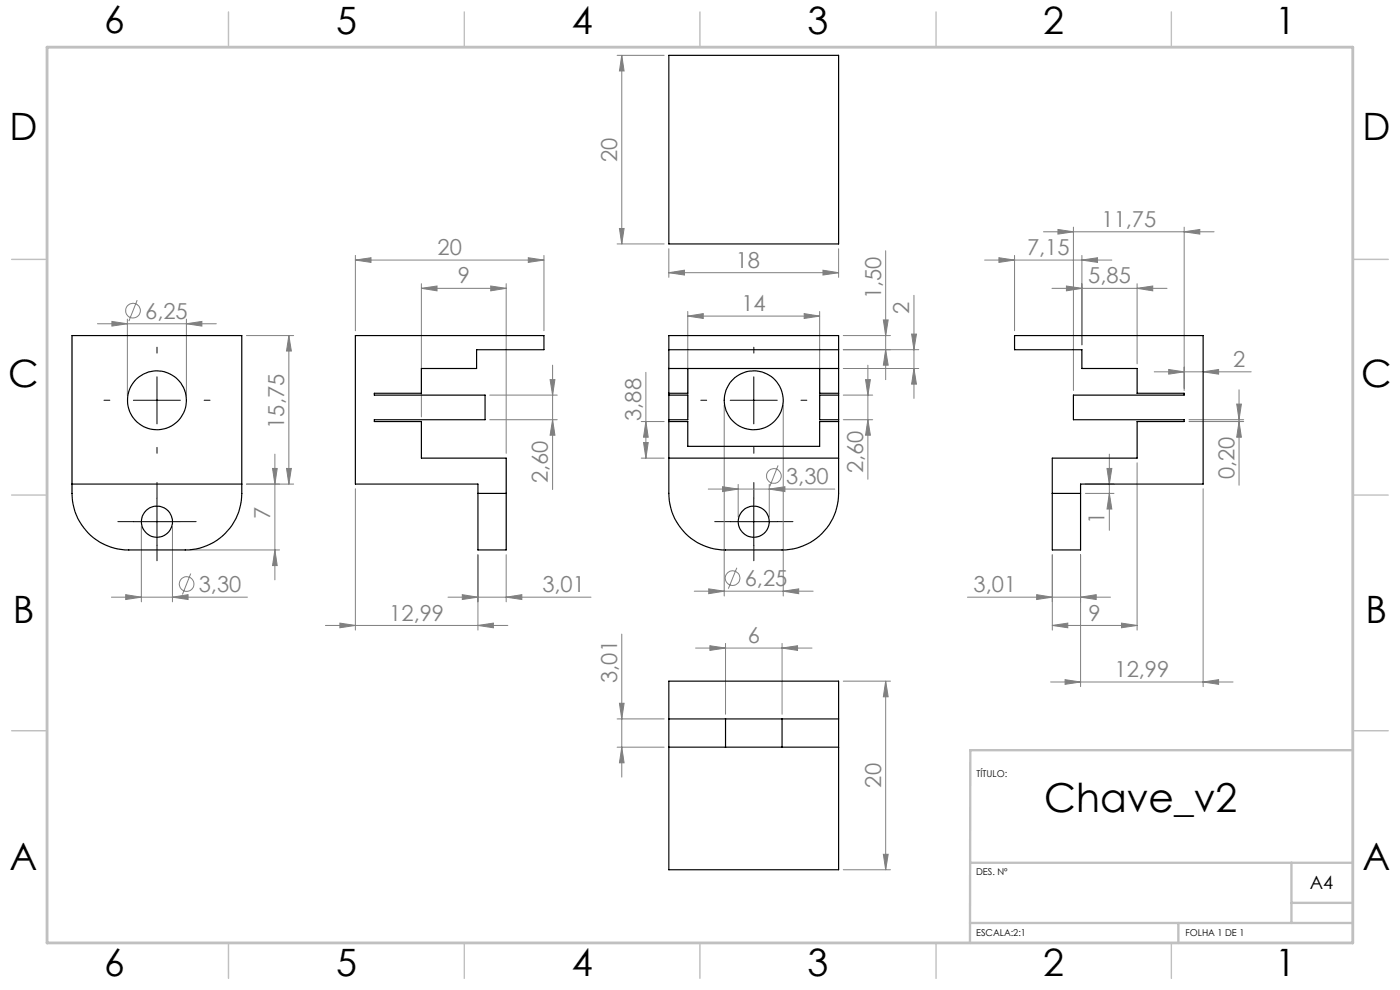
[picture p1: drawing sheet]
<svg xmlns="http://www.w3.org/2000/svg" width="297mm" height="210mm" viewBox="0 0 297 210" stroke-linecap="round" stroke-linejoin="round" font-family="sans-serif">
<g fill="none" stroke="#808080" stroke-width=".21">
<path d="M130.9 11.7h10M131.9 11.7l.5 3.4h-1zM131.9 11.7v40M75.4 55.2l3.3-.5v1zM75.4 54.2v16M75.4 55.2h40M112.1 54.7l3.3 .5-3.3 .5zM115.4 54.2v16M130.9 51.7h10M131.4 48.5h1l-.5 3.2zM141.9 57.8l3.3-.5v1zM141.9 52.8v6"/>
<path d="M141.9 57.8h36M174.6 57.3l3.3 .5-3.3 .5zM177.9 52.8v6M187.9 53.2v27.3M208.9 55.2h27M211.9 54.7l3.3 .5-3.3 .5zM215.2 54.2v16M221.4 49.2h36.2M224.4 48.7l3.3 .5-3.3 .5zM227.7 48.2v34.6M229.5 55.2l3.3-.5v1zM229.5 54.2v19"/>
<path d="M251.2 49.2l3.3-.5v1zM251.2 48.2v34.6M20.7 68.7h25.2M23.7 68.2l3.3 .5-3.3 .5zM27 67.7v16.2M29.1 63.7l-1.8 4.4M39.5 68.7l3.3-.5v1zM39.5 67.7v16.2M52.3 71.2h10M61.3 71.2l.5 3.3h-1zM61.3 71.2v31.5M89.4 61.2l3.3-.5v1z"/>
<path d="M89.4 60.2v28.2M89.4 61.2h18M104.1 60.7l3.3 .5-3.3 .5zM107.4 60.2v36M117.2 77.5v26.3M137 79v18.2M145.9 67.1l3.3-.6v1zM145.9 66.1v22.3M145.9 67.1h28M170.6 66.5l3.3 .6-3.3 .4zM173.9 66.1v22.3M178.9 78.2h16"/>
<path d="M178.9 71.2h10M184.1 77.5v24.2M187.4 67.9h1l-.5 3.3zM187.9 74.2l.5 3.3h-1zM193.4 70.9h1l-.5 3.3zM193.9 78.2l.5 3.3h-1zM193.9 62.6v21.9M194.9 74.2h-16M223.2 61.2h24.4M226.2 60.7l3.3 .5-3.3 .5zM241.2 61.2l3.3-.5v1zM241.2 60.2v17"/>
<path d="M244.9 78.9h20.5M247.9 78.4l3.3 .5-3.3 .5zM255.2 78.9l3.3-.5v1zM57.8 99.4h1l-.5 3.3zM58.3 96.3v26.7M60.8 99.4h1l-.5 3.3zM103.9 83.8h14.3M103.9 89h14.3M116.7 80.5h1l-.5 3.3zM117.2 89l.5 3.3h-1zM136 89.4h4.9M136 97.2h4.9"/>
<path d="M136.5 93.9h1l-.5 3.3zM137 89.4l.5 3.3h-1zM153.6 85.9v40.5M165.1 98.7l-1.8 4.5M166.2 85.9v40.5M178.9 83.8h6.2M178.9 89h6.2M183.6 80.5h1l-.5 3.3zM184.1 89l.5 3.3h-1zM234.8 99.4h1.1l-.6 3.3zM235.3 96.3v16.2M241.2 98.2v35.5"/>
<path d="M252.2 89h11.6M252.2 89.4h11.6M262.4 85.7h.9l-.4 3.3zM262.9 89.4l.4 3.3h-.9zM262.9 82.7v20.2M30 111.7v16M36.6 111.7v16M40.3 116.7h19M58.3 116.7l.5 3.3h-1zM62.3 102.7h-10M75.4 103.7v30M101.4 117.7v16"/>
<path d="M107.4 117.7v10M150.2 103.7h26.9M153.3 103.2l3.3 .5-3.3 .6zM156.6 102.8v6.9M163.2 103.7l3.3-.5v1.1zM163.2 102.8v6.9M223.2 117.7v16M229.2 117.7v28M230.3 102.7h6M230.3 104.7h6M235.3 104.7l.6 3.3h-1.1zM255.2 103.7v42"/>
<path d="M23.6 126.7h28.9M26.7 126.1l3.3 .6-3.3 .5zM36.6 126.7l3.3-.6v1.1zM40.5 121.7l-1.8 4.4M69 132.7h38.7M72.1 132.2l3.3 .5-3.3 .5zM95 126.7h30.4M98.1 126.1l3.3 .6-3.3 .5zM101.4 132.7l3.3-.5v1zM107.4 126.7l3.3-.6v1.1zM131.9 134.5v30.3M147.3 125.4h25.2"/>
<path d="M147.6 137.5h24.7M150.4 124.9l3.2 .5-3.2 .5zM150.6 137l3.3 .5-3.3 .5zM153.9 136.5v15M156.3 120.4l-1.8 4.5M165.9 137.5l3.3-.5v1zM165.9 136.5v15M166.2 125.4l3.2-.5v1zM205.2 126.7h30.4M219.9 126.1l3.3 .6-3.3 .5zM223.2 132.7l3.3-.5v1zM223.2 132.7h18"/>
<path d="M229.2 126.7l3.4-.6v1.1zM237.9 132.2l3.3 .5-3.3 .5zM130.9 152.5h10M130.9 158.5h10M131.4 149.2h1l-.5 3.3zM131.9 158.5l.5 3.3h-1zM178.9 144.5h10M187.9 144.5l.5 3.3h-1zM187.9 144.5v40M222.9 144.7h38.7M226 144.2l3.2 .5-3.2 .5zM255.2 144.7l3.3-.5v1z"/>
<path d="M178.9 184.5h10M187.4 181.2h1l-.5 3.3z"/>
<circle cx="28.2" cy="65.9" r="1.56"/>
<circle cx="164.2" cy="101" r="1.56"/>
<circle cx="39.6" cy="123.9" r="1.55"/>
<circle cx="155.4" cy="122.6" r="1.55"/>
</g>
<g fill="none" stroke="#000" stroke-width=".21" stroke-dasharray="15.2 1.3 1.3 1.3">
<path d="M33.3 74.9v-1.2M159.9 74.9v-1.2M23.3 84.9h-1.2M33.3 94.9v1.2M43.3 84.9h1.3M149.9 84.9h-1.2M159.9 94.9v1.2M169.9 84.9h1.3M28.3 110.7h-3.3M33.3 105.7v-3.3M33.3 115.7v3.2M38.3 110.7h3.3"/>
<path d="M154.9 110.7h-3.3M159.9 105.7v-3.3M159.9 115.7v3.2M164.9 110.7h3.3"/>
</g>
<path d="M33.3 79.9v10M159.9 79.9v10M28.3 84.9h10M154.9 84.9h10M28.3 110.7h10M33.3 105.7v10M154.9 110.7h10M159.9 105.7v10" fill="none" stroke="#000" stroke-width=".21"/>
<path d="M287 55h7.5M287 144.8v55.2h-187.2" fill="none" stroke="#c0c0c0" stroke-width=".21"/>
<path d="M287 159.1h-81.2v40.9M205.8 195.8h81.2M205.8 183h81.2M250 195.8v4.2M274 183v12.8M274 191.5h13" fill="none" stroke="#c0c0c0" stroke-width=".5"/>
<g fill="none" stroke="#c0c0c0" stroke-width=".3">
<path d="M48.5 2.5v7.5M98.5 2.5v7.5M148.5 2.5v7.5M198.6 2.5v7.5M248.5 2.5v7.5M2.5 55h7.5M287 55h7.5M2.5 105h7.5M287 105h7.5M2.5 155h7.5M287 155h7.5M48.5 200v7.5"/>
<path d="M98.5 200v7.5M148.5 200v7.5M198.6 200v7.5M248.5 200v7.5"/>
</g>
<path d="M10 10h277v190h-277z" fill="none" stroke="#c0c0c0" stroke-width=".6"/>
<g fill="#808080">
<path d="M101.4 132.7l3.3-.5v1zM72.1 132.2l3.3 .5-3.3 .5zM107.4 126.7l3.3-.6v1.1zM98.1 126.1l3.3 .6-3.3 .5zM255.2 144.7l3.3-.5v1zM226 144.2l3.2 .5-3.2 .5zM229.2 126.7l3.4-.6v1.1zM219.9 126.1l3.3 .6-3.3 .5zM174.6 57.3l3.3 .5-3.3 .5zM141.9 57.8l3.3-.5v1z"/>
<path d="M145.9 67.1l3.3-.6v1zM170.6 66.5l3.3 .6-3.3 .4zM150.4 124.9l3.2 .5-3.2 .5zM166.2 125.4l3.2-.5v1zM153.3 103.2l3.3 .5-3.3 .6zM163.2 103.7l3.3-.5v1.1zM89.4 61.2l3.3-.5v1zM104.1 60.7l3.3 .5-3.3 .5zM75.4 55.2l3.3-.5v1zM112.1 54.7l3.3 .5-3.3 .5zM23.7 68.2l3.3 .5-3.3 .5zM39.5 68.7l3.3-.5v1zM26.7 126.1l3.3 .6-3.3 .5zM36.6 126.7l3.3-.6v1.1zM224.4 48.7l3.3 .5-3.3 .5zM251.2 49.2l3.3-.5v1zM226.2 60.7l3.3 .5-3.3 .5zM241.2 61.2l3.3-.5v1zM211.9 54.7l3.3 .5-3.3 .5zM229.5 55.2l3.3-.5v1zM223.2 132.7l3.3-.5v1zM237.9 132.2l3.3 .5-3.3 .5zM247.9 78.4l3.3 .5-3.3 .5zM255.2 78.9l3.3-.5v1zM150.6 137l3.3 .5-3.3 .5zM165.9 137.5l3.3-.5v1z"/>
<path d="M193.9 78.2l.5 3.3h-1zM193.4 70.9h1l-.5 3.3zM60.8 99.4h1l-.5 3.3zM61.3 71.2l.5 3.3h-1zM235.3 104.7l.6 3.3h-1.1zM234.8 99.4h1.1l-.6 3.3zM187.4 181.2h1l-.5 3.3zM187.9 144.5l.5 3.3h-1z"/>
<path d="M187.4 67.9h1l-.5 3.3zM187.9 74.2l.5 3.3h-1zM183.6 80.5h1l-.5 3.3zM184.1 89l.5 3.3h-1zM137 89.4l.5 3.3h-1zM136.5 93.9h1l-.5 3.3zM116.7 80.5h1l-.5 3.3zM117.2 89l.5 3.3h-1zM57.8 99.4h1l-.5 3.3zM58.3 116.7l.5 3.3h-1zM262.4 85.7h.9l-.4 3.3zM262.9 89.4l.4 3.3h-.9zM131.9 11.7l.5 3.4h-1zM131.4 48.5h1l-.5 3.2zM131.4 149.2h1l-.5 3.3zM131.9 158.5l.5 3.3h-1z"/>
</g>
<g fill="none" stroke="#000" stroke-width=".25">
<path d="M141.9 11.7h36v40h-36zM15.3 71.2h36v33.5a12 12 0 0 1-12 12h-12a12 12 0 0 1-12-12zM141.9 71.2h36v33.5a12 12 0 0 1-12 12h-12a12 12 0 0 1-12-12zM141.9 74.2h36M141.9 78.2h36M145.9 78.2v5.2h-4M173.9 78.2v5.2h4M141.9 97.2h36M141.9 83.8h4v5.2h-4M141.9 89.4h4v5.3h28v-5.3h4M177.9 83.8h-4v5.2h4M15.3 102.7h36"/>
<path d="M101.4 104.7v12h6v-12M101.4 104.7v-2h-26v-31.5h40v3h-14.3v4h-11.7v5.2h-10v.4h23.5v5.2h-23.5v.4h10v7.8h18v7.5M101.4 104.7h6M223.2 104.7v12h6v-12M223.2 104.7v-7.5h18v-7.8h10v-.4h-23.5v-5.2h23.5v-.4h-10v-5.2h-11.7v-4h-14.3v-3h40v31.5h-26v2M223.2 104.7h6M141.9 152.5h12M141.9 158.5h12M141.9 144.5h36v40h-36zM153.9 152.5v6M153.9 152.5h12M153.9 158.5h12"/>
<path d="M165.9 152.5h12M165.9 158.5h12M165.9 152.5v6"/>
<circle cx="33.3" cy="84.9" r="6.2"/>
<circle cx="159.9" cy="84.9" r="6.3"/>
<circle cx="33.3" cy="110.6" r="3.3"/>
<circle cx="159.9" cy="110.7" r="3.3"/>
</g>
<text font-size="8.5" x="221.5" y="172.3">Chave_v2</text>
<g font-size="8">
<text x="22.1" y="7.1">6</text>
<text x="71.3" y="7.1">5</text>
<text x="121.3" y="7.1">4</text>
<text x="171.3" y="7.1">3</text>
<text x="221.3" y="7.1">2</text>
<text x="270.5" y="7.1">1</text>
<text x="2" y="29.6">D</text>
<text x="289" y="29.6">D</text>
<text x="1.8" y="82.1">C</text>
<text x="288.8" y="82.1">C</text>
<text x="2.7" y="132.1">B</text>
<text x="289.7" y="132.1">B</text>
<text x="2" y="184.6">A</text>
<text x="289" y="184.6">A</text>
<text x="22.1" y="207.1">6</text>
<text x="71.3" y="207.1">5</text>
<text x="121.3" y="207.1">4</text>
<text x="171.3" y="207.1">3</text>
<text x="221.3" y="207.1">2</text>
<text x="270.5" y="207.1">1</text>
</g>
<g font-size="4.7" fill="#808080">
<text x="130.9" y="34.3" transform="rotate(-90 130.9 34.3)">20</text>
<text x="233.7" y="48.1">11,75</text>
<text x="92.8" y="54.1">20</text>
<text x="156.1" y="56.8">18</text>
<text x="217.9" y="54.1">7,15</text>
<text x="97.1" y="60.1">9</text>
<text x="186.9" y="63.5" transform="rotate(-90 186.9 63.5)">1,50</text>
<text x="230.9" y="60.1">5,85</text>
<text x="30.8" y="67.6">6,25</text>
<text x="157.3" y="66">14</text>
<text x="192.9" y="66.5" transform="rotate(-90 192.9 66.5)">2</text>
<text x="261.6" y="77.8">2</text>
<text x="136" y="89.3" transform="rotate(-90 136 89.3)">3,88</text>
<text x="60.3" y="90.9" transform="rotate(-90 60.3 90.9)">15,75</text>
<text x="183.1" y="100.3" transform="rotate(-90 183.1 100.3)">2,60</text>
<text x="261.9" y="101.6" transform="rotate(-90 261.9 101.6)">0,20</text>
<text x="116.2" y="102.5" transform="rotate(-90 116.2 102.5)">2,60</text>
<text x="166.8" y="102.7">3,30</text>
<text x="57.3" y="110.1" transform="rotate(-90 57.3 110.1)">7</text>
<text x="234.3" y="111.2" transform="rotate(-90 234.3 111.2)">1</text>
<text x="42.2" y="125.6">3,30</text>
<text x="115.1" y="125.6">3,01</text>
<text x="158" y="124.3">6,25</text>
<text x="206.5" y="125.6">3,01</text>
<text x="82.6" y="131.6">12,99</text>
<text x="231" y="131.6">9</text>
<text x="158.6" y="136.4">6</text>
<text x="236.4" y="143.6">12,99</text>
<text x="130.9" y="144.8" transform="rotate(-90 130.9 144.8)">3,01</text>
<text x="186.9" y="167.1" transform="rotate(-90 186.9 167.1)">20</text>
</g>
<text font-size="3.9" x="277.9" y="188.5">A4</text>
<g font-size="2">
<text x="207.2" y="164.9">TÍTULO:</text>
<text x="207.1" y="185.5">DES. Nº</text>
<text x="207.1" y="198.6">ESCALA:2:1</text>
<text x="251.5" y="198.6">FOLHA 1 DE 1</text>
</g>
</svg>
